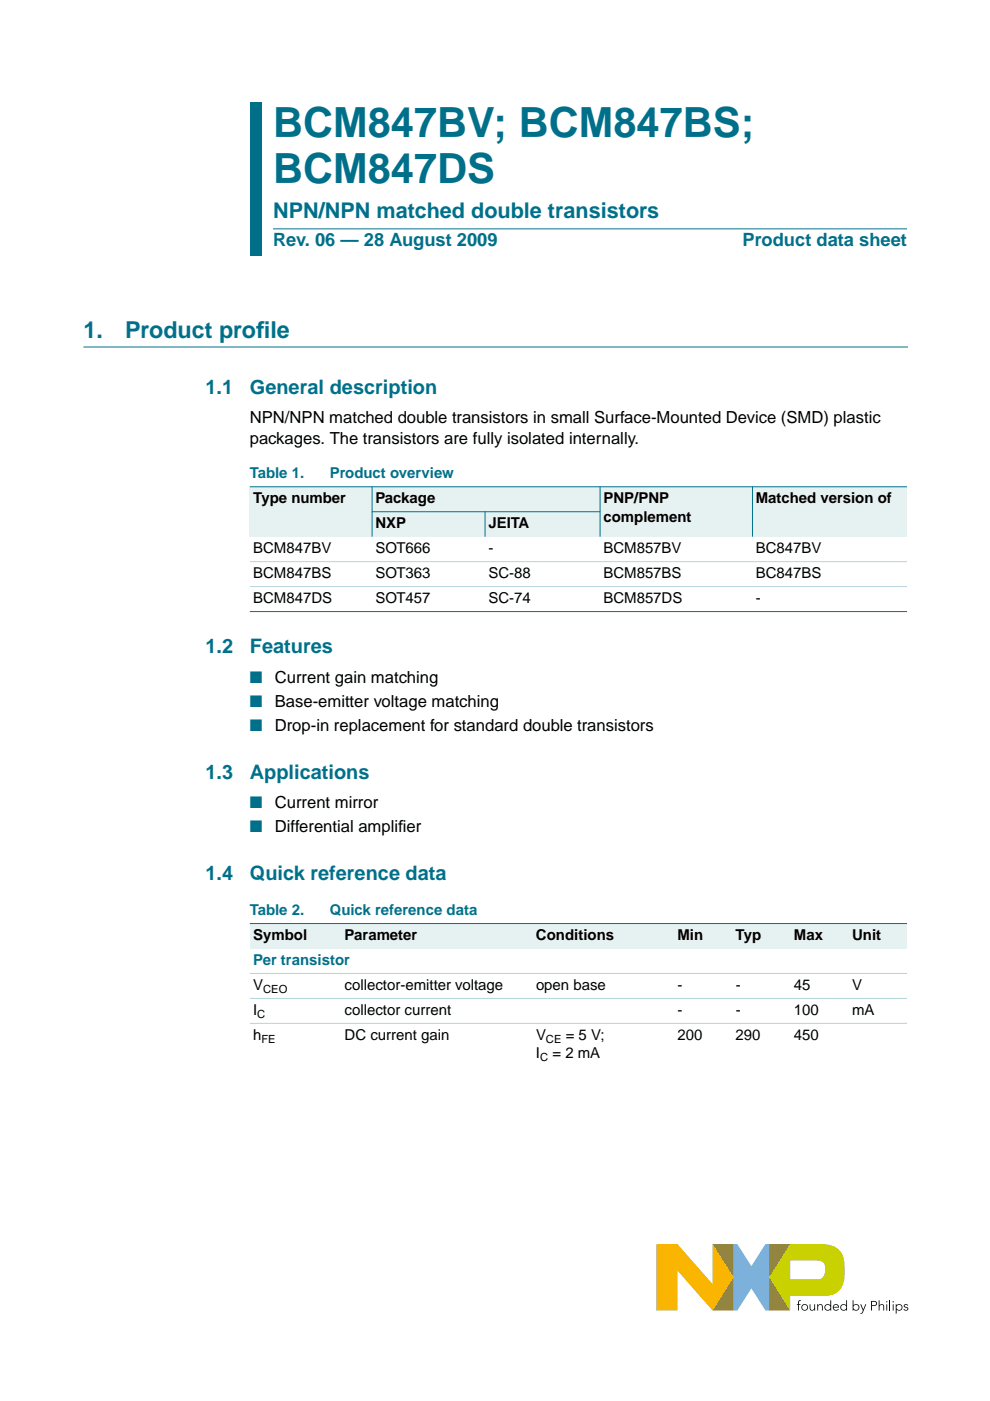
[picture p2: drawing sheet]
<svg xmlns="http://www.w3.org/2000/svg" width="210mm" height="297mm" viewBox="0 0 210 297" stroke-linecap="round" stroke-linejoin="round" font-family="sans-serif">
<path d="M155.5 263.8h.8l3 4.6 3-4.6h.8v14.1h-.8l-3-4.7-3 4.7h-.8z" fill="#7bb1db"/>
<path d="M151.1 263.8h4.4v14.1h-4.4l4.4-7.1z" fill="#958437"/>
<path d="M163.1 263.8h4.4l-4.4 7 4.4 7.1-4.4-.1z" fill="#739833"/>
<path d="M167.5 267.3h5.6a1.45 1.45 0 0 1 1.8 1.5 1.93 1.93 0 0 1-1.4 2.4h-6zM167.5 263.8l-4.4 7 4.4 7.1v-3.2h7.5a4 4 0 0 0 4.1-4.5 8.8 8.8 0 0 0-.7-4.5 4.8 4.8 0 0 0-4.6-1.9z" fill="#c9d200"/>
<path d="M139.2 263.8h4.4l7.5 8.5v-8.5l4.4 7-4.4 7.1-7.5-8.6v8.6h-4.4z" fill="#f9b500"/>
<g fill="#000">
<path d="M169.3 275.8l.5-.1-.4 .3v.5h.3v.2h-.3v1.2h-.2v-1.2h-.3v-.2h.3zM171.7 276.5h.1l.1 1 .3 .2 .4-.2v-1h.2v1.4h-.1l-.1-.3a.53 .53 0 0 1-.6 .3 .53 .53 0 0 1-.3-.6zM173.3 276.5h.1l.1 .3a.53 .53 0 0 1 .6-.3 .53 .53 0 0 1 .3 .6v.8h-.1l-.1-1-.3-.2h-.2l-.2 .5v.7h-.2zM182.4 276.5h.2l.4 1.1 .5-1.1h.2l-.7 1.8-.4 .2h-.2v-.1l.3-.1 .2-.4zM186.3 275.7h.2v1.1a.53 .53 0 0 1 .6-.3 .53 .53 0 0 1 .4 .6v.8h-.2v-1l-.4-.2h-.2l-.2 .5v.7h-.2zM191.7 276.7l.4-.2 .3 .1 .2 .1-.2 .1-.3-.1-.3 .2 .7 .3 .1 .3a.57 .57 0 0 1-.5 .4 .57 .57 0 0 1-.5-.3l.1-.1 .4 .2 .3-.2-.7-.4z"/>
<path d="M170.1 277.2a.55 .55 0 0 0 1.1 0 .55 .55 0 0 0-1.1 0zM169.9 277.2a.71 .71 0 0 1 1.4 0 .71 .71 0 0 1-1.4 0z"/>
<path d="M175 277.2a.55 .55 0 0 0 1.1 0 .55 .55 0 0 0-1.1 0zM175 276.7l.5-.2 .6 .3v-1.1h.1v2.2h-.1v-.3a.71 .71 0 0 1-1.1 .1 .71 .71 0 0 1 0-1z"/>
<path d="M176.9 276.7l-.2 .4h1l-.2-.4zM176.8 276.7a.65 .65 0 0 1 .7-.2 .65 .65 0 0 1 .4 .7h-1.2l.2 .4 .5 .1 .3-.2 .1 .1a.71 .71 0 0 1-1 .1 .71 .71 0 0 1 0-1z"/>
<path d="M178.3 277.2a.55 .55 0 0 0 1.1 0 .55 .55 0 0 0-1.1 0zM178.4 276.7l.5-.2 .5 .3v-1.1h.2v2.2h-.2v-.3a.71 .71 0 0 1-1 .1 .71 .71 0 0 1 0-1z"/>
<path d="M180.9 277.2a.55 .55 0 0 0 1.1 0 .55 .55 0 0 0-1.1 0zM180.8 275.7h.2v1.1a.7 .7 0 0 1 1-.1 .7 .7 0 0 1 0 1 .7 .7 0 0 1-1-.1v.3h-.2z"/>
<path d="M184.9 276v.7l.8-.1v-.5zM184.7 275.8a1.17 1.17 0 0 1 1.2 .3 .54 .54 0 0 1 0 .6 .54 .54 0 0 1-.6 .2h-.4v1h-.2z"/>
<path d="M187.9 276.5h.2v1.4h-.2zM187.9 276a.15 .15 0 0 1 .3 0 .15 .15 0 0 1-.3 0z"/>
<path d="M189.3 276.5h.2v1.4h-.2zM189.2 276a.15 .15 0 0 1 .3 0 .15 .15 0 0 1-.3 0z"/>
<path d="M190.1 277.2a.55 .55 0 0 0 1.1 0 .55 .55 0 0 0-1.1 0zM189.9 276.5h.2v.3a.7 .7 0 0 1 1-.1 .7 .7 0 0 1 0 1 .7 .7 0 0 1-1-.1v.9h-.2z"/>
</g>
<path d="M188.7 275.7v2.2" fill="none" stroke="#000" stroke-width=".21"/>
<path d="M17.7 73.6h174.7" fill="none" stroke="#00708a" stroke-width=".21"/>
<g fill="#00708a">
<path d="M53 21.7h2.4v20.1h-2.4z" fill-rule="evenodd"/>
<path d="M53 41.8h2.4v6.7h-2.4z" fill-rule="evenodd"/>
<path d="M53 48.5h2.4v5.7h-2.4z" fill-rule="evenodd"/>
</g>
<path d="M57.9 48.5h134.4z" fill="#00708a" stroke="#00708a" stroke-width=".21"/>
<g fill="#e6f2f2">
<path d="M53 103.2h25.9v10.6h-25.9z" fill-rule="evenodd"/>
<path d="M78.9 103.2h48.3v5.3h-48.3z" fill-rule="evenodd"/>
<path d="M127.2 103.2h32.3v10.6h-32.3z" fill-rule="evenodd"/>
<path d="M159.5 103.2h32.8v10.6h-32.8z" fill-rule="evenodd"/>
<path d="M78.9 108.5h23.9v5.3h-23.9z" fill-rule="evenodd"/>
<path d="M102.8 108.5h24.4v5.3h-24.4z" fill-rule="evenodd"/>
</g>
<g fill="#00708a" stroke="#00708a" stroke-width=".21">
<path d="M78.9 103.2v10.6z"/>
<path d="M102.8 108.5v5.3z"/>
<path d="M127.2 103.2v10.6z"/>
<path d="M159.5 103.2v10.6z"/>
<path d="M53 103.2h139.3z"/>
<path d="M78.8 108.5h48.5z"/>
<path d="M53 129.7h139.3z"/>
</g>
<g fill="#b3d4db" stroke="#b3d4db" stroke-width=".21">
<path d="M53 119.1h139.3z"/>
<path d="M53 124.4h139.3z"/>
</g>
<g fill="#e6f2f2">
<path d="M53 195.8h19.4v5.3h-19.4z" fill-rule="evenodd"/>
<path d="M72.4 195.8h40.5v5.3h-40.5z" fill-rule="evenodd"/>
<path d="M112.9 195.8h24.7v5.3h-24.7z" fill-rule="evenodd"/>
<path d="M137.6 195.8h5.3v5.3h-5.3z" fill-rule="evenodd"/>
<path d="M142.9 195.8h12.4v5.3h-12.4z" fill-rule="evenodd"/>
<path d="M155.3 195.8h12.3v5.3h-12.3z" fill-rule="evenodd"/>
<path d="M167.6 195.8h12.4v5.3h-12.4z" fill-rule="evenodd"/>
<path d="M180 195.8h12.3v5.3h-12.3z" fill-rule="evenodd"/>
</g>
<path d="M53 195.8h139.3z" fill="#00708a" stroke="#00708a" stroke-width=".21"/>
<g fill="#b3d4db" stroke="#b3d4db" stroke-width=".21">
<path d="M53 206.4h139.3z"/>
<path d="M53 211.7h139.3z"/>
<path d="M53 217h139.3z"/>
</g>
<g font-size="8.8" fill="#00708a">
<text x="57.9" y="29">BCM847BV; BCM847BS;</text>
<text x="57.9" y="38.9">BCM847DS</text>
</g>
<g font-size="4.9" fill="#00708a">
<text x="17.7" y="71.6">1.</text>
<text x="26.5" y="71.6">Product prof</text>
<text x="54.3" y="71.6">ile</text>
</g>
<text font-size="4.6" fill="#00708a" x="57.9" y="46.3">NPN/NPN matched double transistors</text>
<g font-size="4.2" fill="#00708a">
<text x="43.6" y="83.4">1.1</text>
<text x="53" y="83.4">General description</text>
<text x="43.6" y="138.5">1.2</text>
<text x="53" y="138.5">Features</text>
<text x="43.6" y="165.1">1.3</text>
<text x="53" y="165.1">Applications</text>
<text x="43.6" y="186.6">1.4</text>
<text x="53" y="186.6">Quick reference data</text>
</g>
<g font-size="3.9" fill="#00708a">
<text x="57.9" y="52.2">Rev. 06 — 28 August 2009</text>
<text x="157.5" y="52.2">Product data sheet</text>
</g>
<g font-size="3.5">
<text x="53" y="89.7">NPN/NPN matched double transistors in small Surface-Mounted Device (SMD) plastic</text>
<text x="53" y="94.1">packages. The transistors are fully isolated internally.</text>
<text x="58.3" y="144.7">Current gain matching</text>
<text x="58.3" y="149.8">Base-emitter voltage matching</text>
<text x="58.3" y="154.9">Drop-in replacement for standard double transistors</text>
<text x="58.3" y="171.4">Current mirror</text>
<text x="58.3" y="176.5">Differential amplif</text>
<text x="84.4" y="176.5">ier</text>
</g>
<g font-size="3.5" fill="#00708a">
<text x="53" y="144.7">■</text>
<text x="53" y="149.8">■</text>
<text x="53" y="154.9">■</text>
<text x="53" y="171.4">■</text>
<text x="53" y="176.5">■</text>
</g>
<g font-size="3.2" fill="#00708a">
<text x="53" y="101.4">Table 1.</text>
<text x="69.9" y="101.4">Product overview</text>
<text x="53" y="194">Table 2.</text>
<text x="69.9" y="194">Quick reference data</text>
<text x="53.7" y="204.6">Per transistor</text>
</g>
<g font-size="3.2">
<text x="53.7" y="106.7">Type number</text>
<text x="79.6" y="106.7">Package</text>
<text x="127.9" y="106.7">PNP/PNP</text>
<text x="160.2" y="106.7">Matched version of</text>
<text x="79.6" y="112">NXP</text>
<text x="103.5" y="112">JEITA</text>
<text x="127.9" y="110.6">complement</text>
<text x="53.7" y="117.3">BCM847BV</text>
<text x="79.6" y="117.3">SOT666</text>
<text x="103.5" y="117.3">-</text>
<text x="127.9" y="117.3">BCM857BV</text>
<text x="160.2" y="117.3">BC847BV</text>
<text x="53.7" y="122.6">BCM847BS</text>
<text x="79.6" y="122.6">SOT363</text>
<text x="103.5" y="122.6">SC-88</text>
<text x="127.9" y="122.6">BCM857BS</text>
<text x="160.2" y="122.6">BC847BS</text>
<text x="53.7" y="127.9">BCM847DS</text>
<text x="79.6" y="127.9">SOT457</text>
<text x="103.5" y="127.9">SC-74</text>
<text x="127.9" y="127.9">BCM857DS</text>
<text x="160.2" y="127.9">-</text>
<text x="53.7" y="199.3">Symbol</text>
<text x="73.1" y="199.3">Parameter</text>
<text x="113.6" y="199.3">Conditions</text>
<text x="143.6" y="199.3">Min</text>
<text x="156" y="199.3">Typ</text>
<text x="168.3" y="199.3">Max</text>
<text x="180.7" y="199.3">Unit</text>
<text x="53.7" y="209.9">V</text>
<text x="73.1" y="209.9">collector-emitter voltage</text>
<text x="113.6" y="209.9">open base</text>
<text x="143.6" y="209.9">-</text>
<text x="156" y="209.9">-</text>
<text x="168.3" y="209.9">45</text>
<text x="180.7" y="209.9">V</text>
<text x="53.7" y="215.2">I</text>
<text x="73.1" y="215.2">collector current</text>
<text x="143.6" y="215.2">-</text>
<text x="156" y="215.2">-</text>
<text x="168.3" y="215.2">100</text>
<text x="180.7" y="215.2">mA</text>
<text x="53.7" y="220.5">h</text>
<text x="73.1" y="220.5">DC current gain</text>
<text x="113.6" y="220.5">V</text>
<text x="120" y="220.5">= 5 V;</text>
<text x="143.6" y="220.5">200</text>
<text x="156" y="220.5">290</text>
<text x="168.3" y="220.5">450</text>
<text x="113.6" y="224.4">I</text>
<text x="117.1" y="224.4">= 2 mA</text>
</g>
<g font-size="2.4">
<text x="54.6" y="215.8">C</text>
<text x="55.8" y="210.5">CEO</text>
<text x="55.4" y="221.1">FE</text>
<text x="115.8" y="221.1">CE</text>
<text x="114.5" y="225">C</text>
</g>
</svg>
